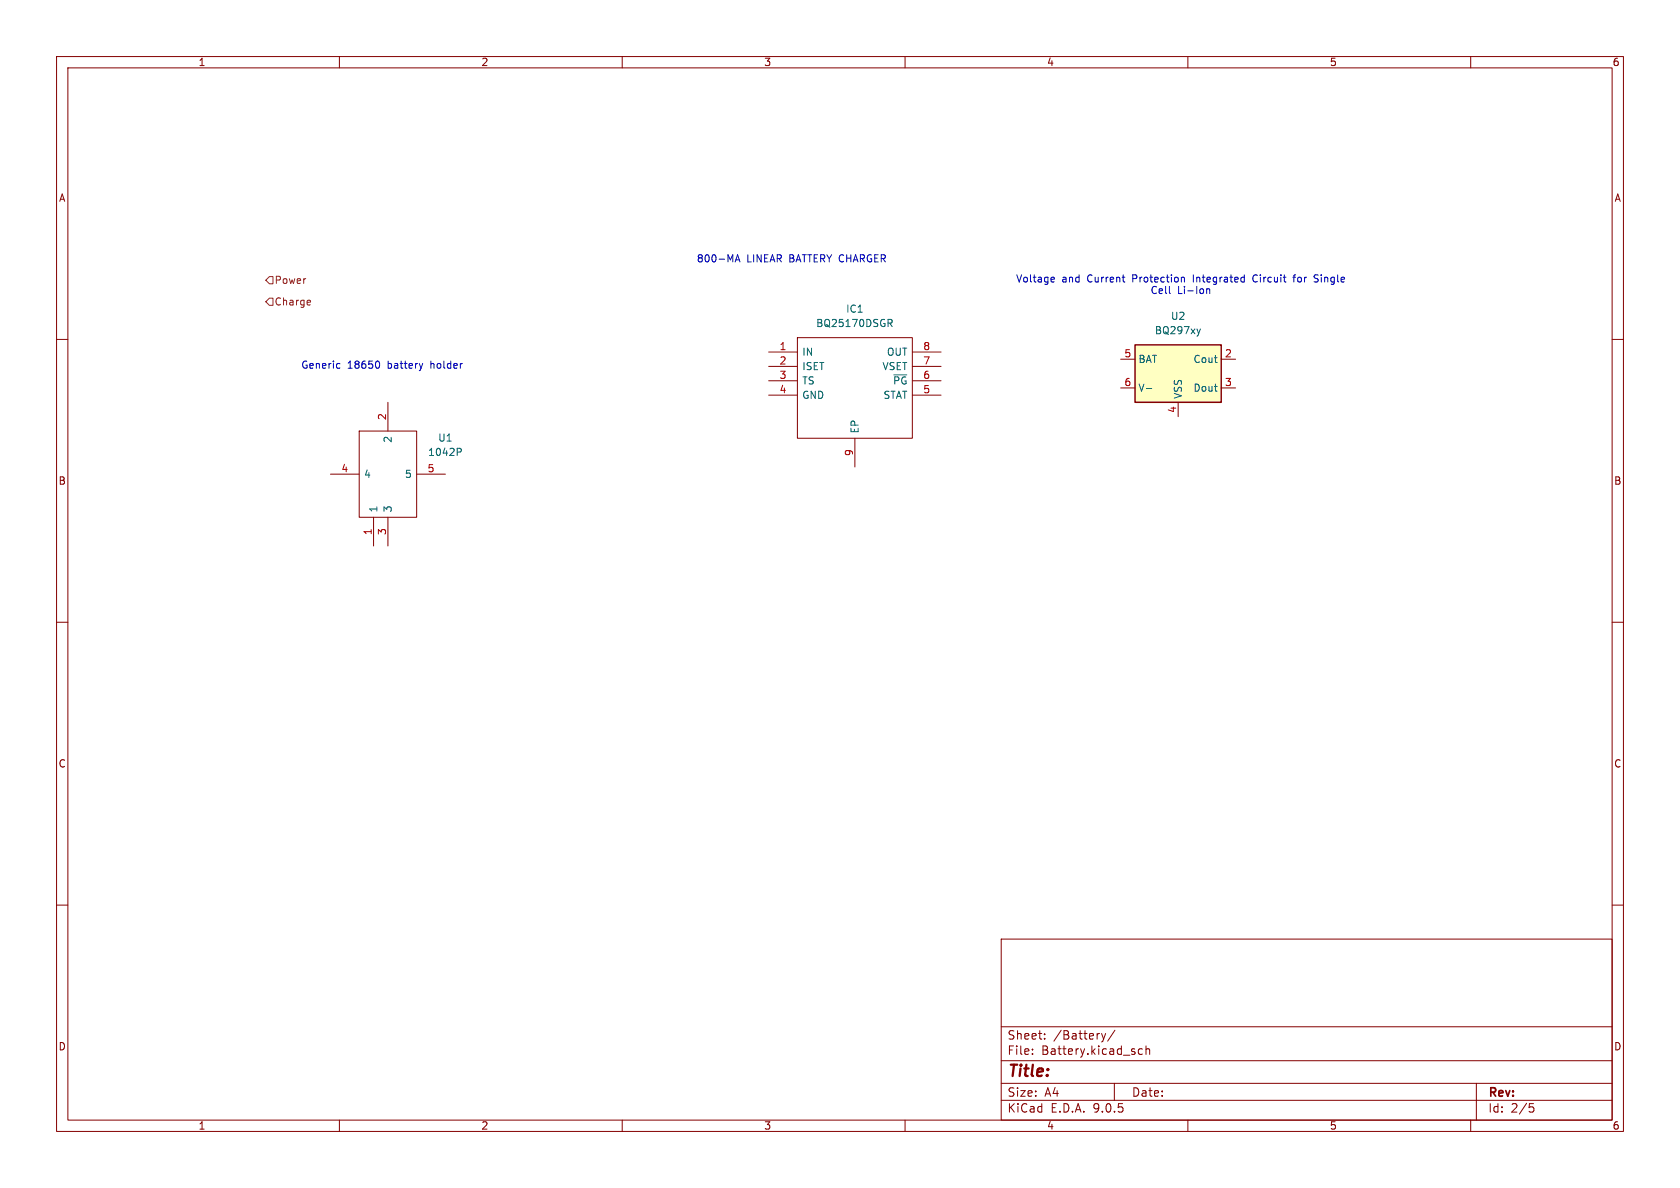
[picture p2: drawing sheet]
<svg xmlns="http://www.w3.org/2000/svg" width="297mm" height="210mm" viewBox="0 0 297 210" stroke-linecap="round" stroke-linejoin="round" font-family="sans-serif">
<g fill="none" stroke="#840000" stroke-width=".18">
<path d="M10 10h277v190h-277zM12 12h273v186h-273zM60 10v2M110 10v2M160 10v2M210 10v2M260 10v2M141 59.7h20.3v17.8h-20.3zM10 60h2M63.5 76.2h10.2v15.2h-10.2zM68.6 71.1v5.1M135.9 62.2h5.1"/>
<path d="M135.9 64.8h5.1M135.9 67.3h5.1M135.9 69.9h5.1M151.1 77.5v5.1M161.3 62.2h5.1M161.3 64.8h5.1M161.3 67.3h5.1M161.3 69.9h5.1M285 60h2M58.4 83.8h5.1M66 91.4v5.1M68.6 91.4v5.1"/>
<path d="M73.7 83.8h5M10 110h2M285 110h2M10 160h2M177 166h108v32h-108zM285 160h2M60 198v2M110 198v2M160 198v2M177 194.5h108M177 191.5h108M177 187.5h108"/>
<path d="M177 181.5h108M182.5 186.3v.1M182.5 185.5v.1M184.7 183.6v.1M184.7 182.8v.1M194.7 182.7l.4 1M195.1 183.7l-.1 .4-.3 .1M195.5 182.7l-.4 1M197 191.5v3M197.1 182.1l-1.3 2M202 185.5l-.5-.1-.3 .3v.4l.2 .2h.6M202.6 185.5l.2-.1 .4 .1v.9"/>
<path d="M202.6 184.9v1.5M210 198v2M260 198v2M261 191.5v6.5M270.4 195.1h.7M270.5 195.7h.4l.3 .3-.2 .5-.5 .1"/>
</g>
<path d="M157 56.5h.5l.2 .2-.1 .4h-.6M157.3 57.1l.4 .6M80.8 79.2h.5l.3 .3-.2 .4h-.6" fill="none" stroke="#006464" stroke-width=".18"/>
<path d="M200.7 61h15.2v10.1h-15.2z" fill="#ffffc2"/>
<path d="M200.7 61h15.2v10.1h-15.2z" fill="none" stroke="#840000" stroke-width=".25"/>
<path d="M198.1 63.5h2.6M198.1 68.6h2.6M208.3 71.1v2.6M215.9 63.5h2.5M215.9 68.6h2.5" fill="none" stroke="#840000" stroke-width=".18"/>
<path d="M212.2 58.2l-.3 .8M202.7 68.7h.9" fill="none" stroke="#006464" stroke-width=".18"/>
<path d="M47 53.3l.6-.6h.7v1.3h-.7zM47 49.5l.6-.6h.7v1.3h-.7zM54.7 53.1l.2 .3-.6 .1M54.8 53.9h-.1" fill="none" stroke="#725600" stroke-width=".18"/>
<g fill="none" stroke="#0000c2" stroke-width=".18">
<path d="M130 46.3l.4-1.3 .4 1.3M130.1 45.9h.6M186 49l.4 .1v.2l-.6 .1M186.4 49.8l-.4 .1M198.4 49h.5M198.7 49.9h.2M206.8 51.8l.1 .1M208.9 49.1h.4l.1 .8M213.3 51.1v.8M213.4 51.1l-.1 .1M213.8 51.1l.1 .8M219.9 49l.1 .1"/>
<path d="M220 48.6v1.3M220 49.8l-.1 .1M221.7 48.6l-.2 .5 .2 .7M228.6 49h.4M229 48.6l-.3 .2v1.1M232.3 49.8h.6M233 48.6h-.4l-.3 .2 .1 .3 .5 .2M59.7 64.3h.4M60.1 65l-.4 .1M66.8 63.8a.79 .79 0 0 1 0 1.3M74.7 64.3l-.3 .8"/>
</g>
<text font-size="2.8" fill="#840000" x="178" y="190.9">Title:</text>
<g font-size="2.1" fill="#840000">
<text x="178" y="184">Sheet:</text>
<text x="186.2" y="184">/Battery/</text>
<text x="178" y="186.7">File:</text>
<text x="184.1" y="186.7">Battery.kicad_sch</text>
<text x="178" y="196.9">KiCad</text>
<text x="178" y="194.1">Size:</text>
<text x="184.7" y="194.1">A4</text>
<text x="185.7" y="196.9">E.D.A.</text>
<text x="193.3" y="196.9">9.0.5</text>
<text x="200" y="194.1">Date:</text>
<text x="263" y="194.3">Rev:</text>
<text x="263" y="196.9">Id:</text>
<text x="267.1" y="196.9">2/5</text>
</g>
<g font-size="1.8" fill="#840000">
<text x="35" y="11.9">1</text>
<text x="85" y="11.9">2</text>
<text x="135" y="11.9">3</text>
<text x="185" y="11.9">4</text>
<text x="235" y="11.9">5</text>
<text x="285" y="11.9">6</text>
<text x="10.3" y="35.9">A</text>
<text x="285.3" y="35.9">A</text>
<text x="10.3" y="85.9">B</text>
<text x="285.3" y="85.9">B</text>
<text x="10.3" y="135.9">C</text>
<text x="285.3" y="135.9">C</text>
<text x="10.3" y="185.9">D</text>
<text x="285.3" y="185.9">D</text>
<text x="35" y="199.9">1</text>
<text x="85" y="199.9">2</text>
<text x="135" y="199.9">3</text>
<text x="185" y="199.9">4</text>
<text x="235" y="199.9">5</text>
<text x="285" y="199.9">6</text>
</g>
<g font-size="1.8" fill="#0000c2">
<text x="123.1" y="46.6">800-MA</text>
<text x="132" y="46.6">LINEAR</text>
<text x="139.6" y="46.6">BATTERY CHARGER</text>
<text x="179.5" y="50.1">Voltage</text>
<text x="187.7" y="50.1">and</text>
<text x="192.3" y="50.1">Current</text>
<text x="200.5" y="50.1">Protection</text>
<text x="203.3" y="52.2">Cell</text>
<text x="208.2" y="52.2">Li-Ion</text>
<text x="211.4" y="50.1">Integrated</text>
<text x="222.2" y="50.1">Circuit</text>
<text x="229.6" y="50.1">for</text>
<text x="233.4" y="50.1">Single</text>
<text x="53.2" y="65.4">Generic</text>
<text x="61.4" y="65.4">18650</text>
<text x="68.6" y="65.4">battery</text>
<text x="76.4" y="65.4">holder</text>
</g>
<g font-size="1.8" fill="#725600">
<text x="48.5" y="50.4">Power</text>
<text x="48.5" y="54.2">Charge</text>
</g>
<g font-size="1.8" fill="#006464">
<text x="144.2" y="58">BQ25170DSGR</text>
<text x="149.5" y="55.5">IC1</text>
<text x="204.1" y="59.3">BQ297xy</text>
<text x="206.9" y="56.7">U2</text>
<text x="141.7" y="63.1">IN</text>
<text x="141.7" y="65.6">ISET</text>
<text x="155.9" y="65.6">VSET</text>
<text x="156.7" y="63.1">OUT</text>
<text x="201.2" y="64.4">BAT</text>
<text x="210.9" y="64.4">Cout</text>
<text x="141.7" y="68.2">TS</text>
<text x="141.7" y="70.7">GND</text>
<text x="156.1" y="70.7">STAT</text>
<text x="157.8" y="68.2">~{PG}</text>
<text x="201.2" y="69.4">V-</text>
<text x="209.1" y="70.6" transform="rotate(-90 209.1 70.6)">VSS</text>
<text x="210.9" y="69.4">Dout</text>
<text x="152" y="76.7" transform="rotate(-90 152 76.7)">EP</text>
<text x="69.4" y="78.4" transform="rotate(-90 69.4 78.4)">2</text>
<text x="75.6" y="80.8">1042P</text>
<text x="77.4" y="78.3">U1</text>
<text x="64.3" y="84.7">4</text>
<text x="71.5" y="84.7">5</text>
<text x="66.9" y="90.7" transform="rotate(-90 66.9 90.7)">1</text>
<text x="69.4" y="90.7" transform="rotate(-90 69.4 90.7)">3</text>
</g>
<g font-size="1.8" fill="#a90000">
<text x="137.7" y="62">1</text>
<text x="137.7" y="64.5">2</text>
<text x="163.1" y="62">8</text>
<text x="163.1" y="64.5">7</text>
<text x="198.7" y="63.2">5</text>
<text x="216.5" y="63.2">2</text>
<text x="137.7" y="67.1">3</text>
<text x="137.7" y="69.6">4</text>
<text x="163.1" y="67.1">6</text>
<text x="163.1" y="69.6">5</text>
<text x="198.7" y="68.3">6</text>
<text x="216.5" y="68.3">3</text>
<text x="68.3" y="74.4" transform="rotate(-90 68.3 74.4)">2</text>
<text x="208" y="73.1" transform="rotate(-90 208 73.1)">4</text>
<text x="60.3" y="83.6">4</text>
<text x="75.5" y="83.6">5</text>
<text x="150.9" y="80.7" transform="rotate(-90 150.9 80.7)">9</text>
<text x="65.8" y="94.7" transform="rotate(-90 65.8 94.7)">1</text>
<text x="68.3" y="94.7" transform="rotate(-90 68.3 94.7)">3</text>
</g>
</svg>
